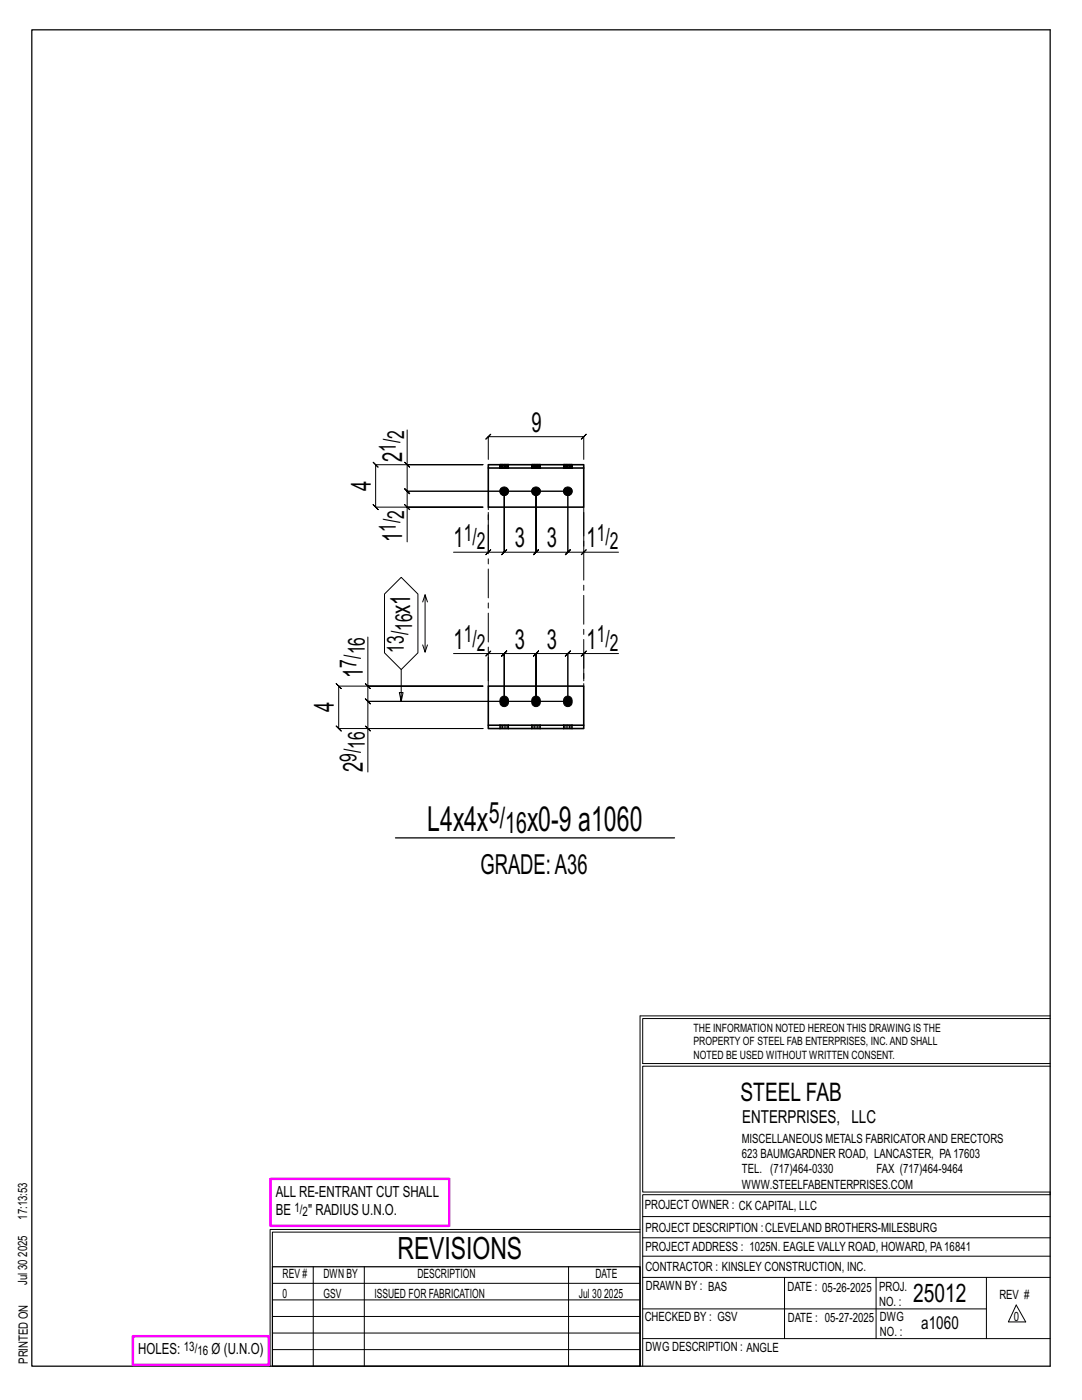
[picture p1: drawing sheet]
<svg xmlns="http://www.w3.org/2000/svg" width="216mm" height="279mm" viewBox="0 0 216 279" stroke-linecap="round" stroke-linejoin="round" font-family="sans-serif">
<g fill="none" stroke="#000" stroke-width=".2">
<path d="M80.7 92.2l1 1zM81.2 85.8v6.9h15.2h-21.4l-.5-.5 1 1-.5-.5v8.5l-.5-.5 1 1-.5-.5h21.4h-15.2v6.9M81.2 92.7v5.3l-.5-.5 1 1-.5-.5h32.1M97.4 91.7v-4.5l-.5 .5 1-1-.5 .5h19.1l-.5 .5 1-1-.5 .5v4.5M113.3 98v12.2l.5-.5-1 1 .5-.5h-6.3l.5-.5-1 1 .5-.5v-12.2v12.2l.5-.5-1 1 .5-.5h-6.4l.5-.5-1 1 .5-.5v-12.2v12.2l.5-.5-1 1 .5-.5h-3.2M113.3 98v12.2l-.5 .5 1-1-.5 .5h3.2M113.3 98h-32.1l-.5-.5 1 1-.5-.5v3.2M80.1 115.2l3.3 3.4v11.7l-3.3 3.3-3.4-3.3v-11.7zM80.7 100.7l1 1zM84.8 118.7l-.5 1.4M97.4 102.3v7.9h-6.9M97.9 109.7l-1 1z"/>
<path d="M116.5 102.3v7.9h6.9M117 109.7l-1 1zM72.9 136.4l1 1zM73.4 127.1v9.8h23h-28.8l-.5-.5 1 1-.5-.5v8.5l-.5-.5 1 1-.5-.5h28.8h-23v8.7M73.4 136.9v3.1l-.5-.5 1 1-.5-.5h39.9M80.1 133.6v6.4l-.4-1.8h.7l-.3 1.8M84.3 128.7l.5 1.4 .5-1.4M85.3 120.1l-.5-1.4v11.4M90.5 130.4h6.9v5.5M96.9 130.9l1-1zM97.4 130.4h3.2l-.5 .5 1-1-.5 .5v9.6v-9.6l-.5 .5 1-1-.5 .5h6.4l-.5 .5 1-1-.5 .5v9.6v-9.6l-.5 .5 1-1-.5 .5h6.3l-.5 .5 1-1-.5 .5v9.6M113.3 140h-39.9l-.5-.5 1 1-.5-.5v5.4"/>
<path d="M116.5 130.4l.5-.5-1 1zM116.5 130.4h-3.2l.5-.5-1 1 .5-.5v9.6M123.4 130.4h-6.9v5.5M72.9 144.9l1 1zM127.7 202.7v70M127.7 202.7h81.8M209.5 203.3h-81.3v9h81.3M209.5 212.8h-81.3v25.1h81.3v.5h-81.3v34.3M54.4 259.4h73.3M54.4 256.1h73.3M62.5 252.8v19.9M72.7 252.8v19.9"/>
<path d="M113.4 252.8v19.9M127.7 245.4h-73.8v27.3M127.7 245.9h-73.3v6.9M128.2 242.8h81.3M128.2 254.9h81.3M128.2 250.7h81.3M128.2 247h81.3M156.5 254.9v12.2M174.8 254.9v12.2M196.8 254.9v12.2M54.4 269.3h73.3M54.4 266h73.3"/>
<path d="M54.4 262.7h73.3M128.2 261.2h68.6M128.2 267.1h81.3M202.8 260.4l1.9 3.4h-3.5z"/>
</g>
<path d="M6.3 6h203.2v266.7h-203.2zM78.9 167.2h55.7M54.4 252.8h73.3v19.9h-73.3z" fill="none" stroke="#000" stroke-width=".25"/>
<path d="M54 235.3h35.6v9.3h-35.6zM26.5 266.7h27.1v5.7h-27.1z" fill="none" stroke="#f0f" stroke-width=".5"/>
<g fill="#000" stroke="#000" stroke-width=".2">
<path d="M100 139.2a.91 .91 0 0 1 1.1-.1 .91 .91 0 0 1 .4 1.1 .9 .9 0 0 1-1.1 .8 .9 .9 0 0 1-.7-1.2zM106.3 139.2a.91 .91 0 0 1 1.2-.1 .91 .91 0 0 1 .3 1.1 .9 .9 0 0 1-1.1 .8 .9 .9 0 0 1-.6-1.2zM112.7 139.2a.91 .91 0 0 1 1.1-.1 .91 .91 0 0 1 .4 1.1 .9 .9 0 0 1-1.1 .8 .9 .9 0 0 1-.7-1.2z"/>
<circle cx="100.6" cy="98" r=".86"/>
<circle cx="107" cy="98" r=".86"/>
<circle cx="113.3" cy="98" r=".86"/>
</g>
<g fill="none" stroke="#000" stroke-width=".32">
<path d="M97.4 92.7h19.1v.7h-19.1zM97.4 93.4v7.8h19.1v-7.8M99.7 92.7h1.8M99.7 93.4h1.8M106.1 92.7h1.7M106.1 93.4h1.7M112.4 92.7h1.8M112.4 93.4h1.8M97.4 144.7h19.1v.7h-19.1zM97.4 144.7v-7.8h19.1v7.8M99.7 144.7h.1M99.7 145.4h.1"/>
<path d="M101.5 144.7h.1M101.5 145.4h.1M106.1 144.7h.1M106.1 145.4h.1M107.8 144.7h.1M107.8 145.4h.1M112.4 144.7h.1M112.4 145.4h.1M114.2 144.7h.1M114.2 145.4h.1"/>
</g>
<g fill="none" stroke="#000" stroke-width=".2" stroke-dasharray="2 1.4">
<path d="M99.7 92.7l.1 .7zM99.7 92.7v.7M99.8 92.7h.2v.7h-.2zM99.8 92.7v.7zM100 92.7h.3v.7h-.3zM100 92.7v.7zM100.3 92.7h.3v.7h-.3zM100.3 92.7v.7zM100.6 92.7h.3v.7h-.3zM100.6 92.7v.7zM100.9 92.7h.3v.7h-.3zM100.9 92.7v.7z"/>
<path d="M101.2 92.7h.2v.7h-.2zM101.2 92.7v.7zM101.4 92.7l.1 .7zM101.4 92.7v.7zM101.5 93.4v-.7M106.1 92.7l.1 .7zM106.1 92.7v.7M106.2 92.7h.1v.7h-.1zM106.2 92.7v.7zM106.3 92.7h.3v.7h-.3zM106.3 92.7v.7zM106.6 92.7h.4v.7h-.4z"/>
<path d="M106.6 92.7v.7zM107 92.7h.3v.7h-.3zM107 92.7v.7zM107.3 92.7h.3v.7h-.3zM107.3 92.7v.7zM107.6 92.7h.2v.7h-.2zM107.6 92.7v.7zM107.8 92.7v.7zM107.8 93.4v-.7M112.4 92.7l.1 .7zM112.4 92.7v.7M112.5 92.7h.2v.7h-.2z"/>
<path d="M112.5 92.7v.7zM112.7 92.7h.3v.7h-.3zM112.7 92.7v.7zM113 92.7h.3v.7h-.3zM113 92.7v.7zM113.3 92.7h.3v.7h-.3zM113.3 92.7v.7zM113.6 92.7h.3v.7h-.3zM113.6 92.7v.7zM113.9 92.7h.2v.7h-.2zM113.9 92.7v.7zM114.1 92.7l.1 .7z"/>
<path d="M114.1 92.7v.7zM114.2 93.4v-.7M99.7 144.7h.1M99.7 144.7v.7M99.8 145.4h-.1M100 145.4h-.2v-.7h.2M100.3 144.7h.3v.7h-.3zM100.3 145.4h-.3v-.7h.3M100.6 145.4h.3v-.7h.3M100.6 144.7h.3M100.9 145.4h.3v-.7h.2M101.2 145.4h.2l.1-.7"/>
<path d="M101.5 145.4v-.7M101.5 145.4h-.1M106.1 144.7h.1M106.1 144.7v.7M106.2 145.4h-.1M106.3 145.4h-.1v-.7h.1M106.6 144.7h.4v.7h-.4zM106.6 145.4h-.3v-.7h.3M107 145.4h.3v-.7h.3M107 144.7h.3M107.3 145.4h.3v-.7h.2M107.6 145.4h.2v-.7"/>
<path d="M107.8 145.4v-.7M107.8 145.4h.1M112.4 144.7h.1M112.4 144.7v.7M112.5 145.4h-.1M112.7 145.4h-.2v-.7h.2M113 144.7h.3v.7h-.3zM113 145.4h-.3v-.7h.3M113.3 145.4h.3v-.7h.3M113.3 144.7h.3M113.6 145.4h.3v-.7h.2M113.9 145.4h.2l.1-.7"/>
<path d="M114.2 145.4v-.7M114.2 145.4h-.1"/>
<circle cx="100.6" cy="98" r=".86"/>
<circle cx="107" cy="98" r=".86"/>
<circle cx="113.3" cy="98" r=".86"/>
</g>
<path d="M116.5 101.2v35.7M97.4 136.9v-35.7" fill="none" stroke="#000" stroke-width=".2" stroke-dasharray="5.8 1 1 1"/>
<g font-size="6.9">
<text x="85.3" y="165.8">L4x4x</text>
<text x="105.2" y="165.8">x0-9 a1060</text>
</g>
<text font-size="6.1" x="79.3" y="251.3">REVISIONS</text>
<g font-size="5.9">
<text x="97.6" y="164.2">5/</text>
<text x="100.8" y="166.3">16</text>
</g>
<g font-size="5.5">
<text x="106.1" y="86.2">9</text>
<text x="80.3" y="92.2" transform="rotate(-90 80.3 92.2)">2</text>
<text x="74" y="98" transform="rotate(-90 74 98)">4</text>
<text x="80.3" y="108.1" transform="rotate(-90 80.3 108.1)">1</text>
<text x="90.5" y="109.2">1</text>
<text x="102.8" y="109.2">3</text>
<text x="109.1" y="109.2">3</text>
<text x="117" y="109.2">1</text>
<text x="81.8" y="122.4" transform="rotate(-90 81.8 122.4)">x1</text>
<text x="90.5" y="129.4">1</text>
<text x="102.8" y="129.4">3</text>
<text x="109.1" y="129.4">3</text>
<text x="117" y="129.4">1</text>
<text x="72.4" y="135.3" transform="rotate(-90 72.4 135.3)">1</text>
<text x="66.6" y="142.2" transform="rotate(-90 66.6 142.2)">4</text>
<text x="72.4" y="154.1" transform="rotate(-90 72.4 154.1)">2</text>
<text x="95.9" y="174.5">GRADE:A36</text>
</g>
<g font-size="5.1">
<text x="147.8" y="219.8">STEEL FAB</text>
<text x="182.2" y="259.9">25012</text>
</g>
<g font-size="4.7">
<text x="80.7" y="87.6" transform="rotate(-90 80.7 87.6)">2</text>
<text x="79" y="90.2" transform="rotate(-90 79 90.2)">1/</text>
<text x="79" y="106.1" transform="rotate(-90 79 106.1)">1/</text>
<text x="80.7" y="103.5" transform="rotate(-90 80.7 103.5)">2</text>
<text x="92.5" y="108">1/</text>
<text x="119.1" y="108">1/</text>
<text x="95.2" y="109.6">2</text>
<text x="121.7" y="109.6">2</text>
<text x="82.2" y="125.9" transform="rotate(-90 82.2 125.9)">16</text>
<text x="72.8" y="130.6" transform="rotate(-90 72.8 130.6)">16</text>
<text x="80.6" y="130.3" transform="rotate(-90 80.6 130.3)">13/</text>
<text x="92.5" y="128.2">1/</text>
<text x="95.2" y="129.9">2</text>
<text x="119.1" y="128.2">1/</text>
<text x="121.7" y="129.9">2</text>
<text x="71.2" y="133.2" transform="rotate(-90 71.2 133.2)">7/</text>
<text x="72.8" y="149.4" transform="rotate(-90 72.8 149.4)">16</text>
<text x="71.2" y="152" transform="rotate(-90 71.2 152)">9/</text>
</g>
<g font-size="3.6">
<text x="148.1" y="224.1">ENTERPRISES, LLC</text>
<text x="183.8" y="265.2">a1060</text>
</g>
<g font-size="3.1">
<text x="55" y="238.9">ALL RE-ENTRANT CUT SHALL</text>
<text x="55" y="242.5">BE</text>
<text x="61.5" y="242.5">&quot; RADIUS U.N.O.</text>
<text x="27.6" y="270.2">HOLES:</text>
<text x="42.2" y="270.2">Ø (U.N.O)</text>
</g>
<g font-size="2.6">
<text x="58.8" y="241.8">1/</text>
<text x="60.4" y="242.7">2</text>
<text x="36.7" y="269.6">13/</text>
<text x="39.4" y="270.5">16</text>
</g>
<g font-size="2.5">
<text x="148" y="231.2">623 BAUMGARDNER ROAD, LANCASTER, PA17603</text>
<text x="148" y="228.1">MISCELLANEOUS METALS FABRICATORAND ERECTORS</text>
<text x="148" y="237.2">WWW.STEELFABENTERPRISES.COM</text>
<text x="148" y="234.2">TEL. (717)464-0330</text>
<text x="174.9" y="234.2">FAX (717)464-9464</text>
<text x="5.4" y="243.4" transform="rotate(-90 5.4 243.4)">17:13:53</text>
<text x="128.7" y="241.3">PROJECT OWNER : CK CAPITAL, LLC</text>
<text x="128.8" y="246">PROJECT DESCRIPTION :CLEVELAND BROTHERS-MILESBURG</text>
<text x="5.4" y="250.8" transform="rotate(-90 5.4 250.8)">2025</text>
<text x="128.8" y="249.7">PROJECTADDRESS : 1025N. EAGLE VALLY ROAD, HOWARD, PA16841</text>
<text x="5.4" y="256.5" transform="rotate(-90 5.4 256.5)">Jul 30</text>
<text x="56.4" y="255">REV #</text>
<text x="64.5" y="255">DWN BY</text>
<text x="83.3" y="255">DESCRIPTION</text>
<text x="118.8" y="255">DATE</text>
<text x="128.8" y="253.7">CONTRACTOR : KINSLEY CONSTRUCTION, INC.</text>
<text x="128.9" y="257.5">DRAWN BY : BAS</text>
<text x="157.1" y="257.6">DATE : 05-26-2025</text>
<text x="175.4" y="257.7">PROJ.</text>
<text x="56.4" y="259">0</text>
<text x="64.5" y="259">GSV</text>
<text x="74.7" y="259">ISSUED FOR FABRICATION</text>
<text x="115.5" y="259">Jul 30</text>
<text x="120.6" y="259">2025</text>
<text x="128.6" y="263.7">CHECKED BY : GSV</text>
<text x="157.2" y="263.7">DATE : 05-27-2025</text>
<text x="175.4" y="260.7">NO. :</text>
<text x="175.6" y="263.7">DWG</text>
<text x="199.4" y="259.2">REV #</text>
<text x="202.3" y="263.7">0</text>
<text x="128.8" y="269.7">DWG DESCRIPTION : ANGLE</text>
<text x="175.6" y="266.7">NO. :</text>
<text x="5.5" y="272.2" transform="rotate(-90 5.5 272.2)">PRINTED ON</text>
</g>
<g font-size="2.3">
<text x="138.4" y="208.6">PROPERTY OF STEEL FAB ENTERPRISES, INC.AND SHALL</text>
<text x="138.4" y="205.9">THE INFORMATION NOTED HEREON THIS DRAWING IS THE</text>
<text x="138.4" y="211.3">NOTED BE USED WITHOUT WRITTEN CONSENT.</text>
</g>
</svg>
